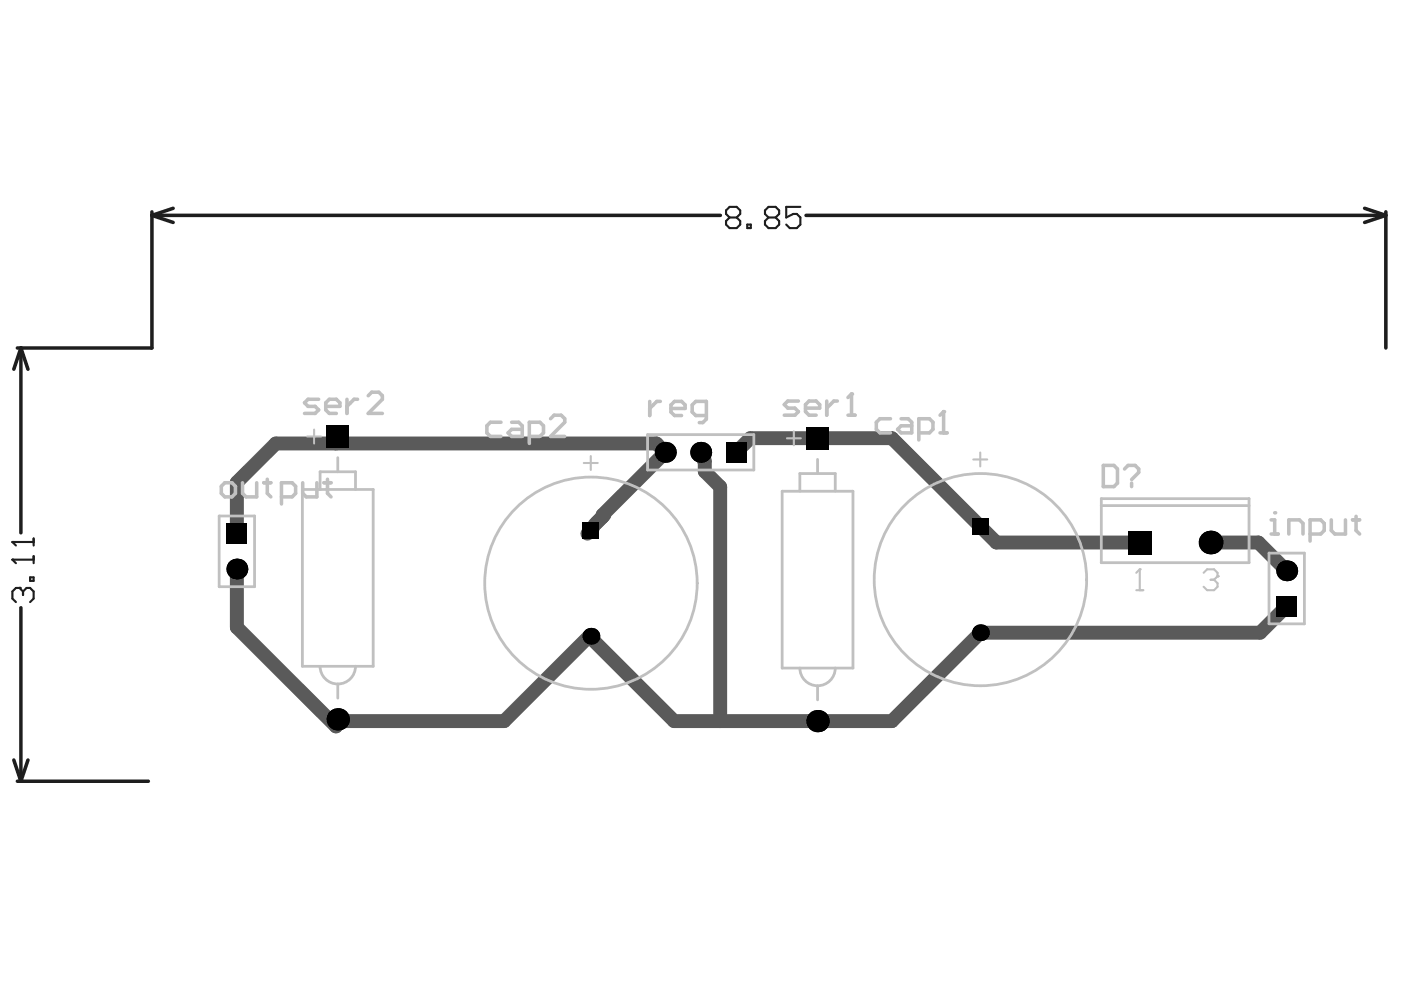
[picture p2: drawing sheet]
<svg xmlns="http://www.w3.org/2000/svg" width="297mm" height="210mm" viewBox="0 0 297 210" stroke-linecap="round" stroke-linejoin="round" font-family="sans-serif">
<path d="M139.2 94h-80.7l-8.3 8.3v10.9M141.1 95.9l-13.3 13.3v.4M149.4 97.8v2.2l3.3 3.2v49.7M159.1 92.9h30l22.1 22.1h30.5M125.7 112l-1.2 1.2M128.1 109.2l-2.1 2.1M256.7 115h10.1l6 6M50.2 120.6v12.4l21 21M272.8 128.5l-5.6 5.6h-59.3l-18.8 18.8h-46.2l-18-18-18 18h-33.7" fill="none" stroke="#5a5a5a" stroke-width="3"/>
<g fill="#000">
<circle cx="256.7" cy="115" r="2.51"/>
<circle cx="50.2" cy="120.6" r="2.21"/>
<circle cx="125.3" cy="134.9" r="1.77"/>
<circle cx="207.9" cy="134.1" r="1.77"/>
<circle cx="272.8" cy="121" r="2.21"/>
<circle cx="173.3" cy="152.9" r="2.36"/>
</g>
<g fill="#000">
<path d="M69.3 90.2h4.7v4.7h-4.7z" fill-rule="evenodd"/>
<path d="M171 90.5h4.7v4.8h-4.7z" fill-rule="evenodd"/>
<path d="M48 110.9h4.4v4.5h-4.4z" fill-rule="evenodd"/>
<path d="M123.5 110.6h3.6v3.6h-3.6z" fill-rule="evenodd"/>
<path d="M206.1 109.9h3.5v3.5h-3.5z" fill-rule="evenodd"/>
<path d="M239.1 112.5h5.1v5h-5.1z" fill-rule="evenodd"/>
<path d="M270.6 126.3h4.4v4.4h-4.4z" fill-rule="evenodd"/>
</g>
<g fill="none" stroke="#1e1e1e" stroke-width=".75">
<path d="M32.2 45.7l4.5 1.5M32.2 45.7h120.5M32.2 44.9v28.9h-28.5M36.7 44.2l-4.5 1.5M170.9 45.7h122.9M289.3 44.2l4.5 1.5M293.8 45.7l-4.5 1.5M293.8 44.9v28.9M4.4 73.8l1.5 4.5M4.4 73.8l-1.5 4.5M4.4 73.8v39.2M4.4 128.9v36.7"/>
<path d="M2.9 161.1l1.5 4.5M3.7 165.6h27.8M5.9 161.1l-1.5 4.5"/>
</g>
<path d="M154.7 46.1l-.8-.7v-.8l.8-.7h1.5l.7 .7v.8l-.7 .7M154.7 46.1l-.8 .8v.7l.8 .8h1.5l.7-.8v-.7l-.7-.8M154.7 46.1h1.5M158.4 47.6h.8v.8h-.8zM162.9 46.1l-.7-.7v-.8l.7-.7h1.5l.8 .7v.8l-.8 .7M162.9 46.1l-.7 .8v.7l.7 .8h1.5l.8-.8v-.7l-.8-.8M162.9 46.1h1.5M169.7 43.9h-3v2.2l1.5-.7h.7l.8 .7v1.5l-.8 .8h-1.5l-.7-.8M4.1 124.7h-.7l-.8 .7v1.5l.8 .8" fill="none" stroke="#1e1e1e" stroke-width=".45"/>
<circle cx="4.1" cy="124.7" r=".22" fill="#1e1e1e"/>
<path d="M2.6 118.7h4.5M7.1 117.9v1.5M4.1 124.7l.8 .7M4.9 125.4v.8M4.9 125.4l.7-.7h.8l.7 .7v1.5l-.7 .8M6.4 122.4h.7v.8h-.7z" fill="none" stroke="#1e1e1e" stroke-width=".45"/>
<circle cx="2.6" cy="118.7" r=".22" fill="#1e1e1e"/>
<path d="M2.6 118.7l.8 .7M2.6 114.9h4.5M7.1 114.2v1.5" fill="none" stroke="#1e1e1e" stroke-width=".45"/>
<circle cx="2.6" cy="114.9" r=".22" fill="#1e1e1e"/>
<path d="M2.6 114.9l.8 .8" fill="none" stroke="#1e1e1e" stroke-width=".45"/>
<g fill="#000">
<circle cx="256.7" cy="115" r="2.51"/>
<circle cx="50.2" cy="120.6" r="2.21"/>
<circle cx="125.3" cy="134.9" r="1.77"/>
<circle cx="207.9" cy="134.1" r="1.77"/>
<circle cx="272.8" cy="121" r="2.21"/>
<circle cx="173.3" cy="152.9" r="2.36"/>
</g>
<g fill="#000">
<path d="M69.3 90.2h4.7v4.7h-4.7z" fill-rule="evenodd"/>
<path d="M171 90.5h4.7v4.8h-4.7z" fill-rule="evenodd"/>
<path d="M48 110.9h4.4v4.5h-4.4z" fill-rule="evenodd"/>
<path d="M123.5 110.6h3.6v3.6h-3.6z" fill-rule="evenodd"/>
<path d="M206.1 109.9h3.5v3.5h-3.5z" fill-rule="evenodd"/>
<path d="M239.1 112.5h5.1v5h-5.1z" fill-rule="evenodd"/>
<path d="M270.6 126.3h4.4v4.4h-4.4z" fill-rule="evenodd"/>
</g>
<g fill="none" stroke="#c0c0c0" stroke-width=".59">
<path d="M71.6 97v3M137.3 99.7h22.5M137.3 92.2h22.5M173.3 97.4v3M46.5 109.4h7.5v15h-7.5zM64.1 103.8h15v37.5h-15zM67.9 100h7.5v3.8M165.8 104.2h15v37.4h-15zM169.6 104.2v-3.8h7.5v3.8M233.5 105.7h31.3v13.6h-31.3zM233.5 107.2h31.3M269.1 117.3h7.5v15h-7.5z"/>
<path d="M71.6 145v3M173.3 145.4v3"/>
</g>
<path d="M123.8 98.2h2.9M125.3 96.7v2.9M206.4 97.4h2.9M207.8 95.9v3M255.2 121.4l.7-.7h1.5l.7 .7v.8" fill="none" stroke="#c0c0c0" stroke-width=".44"/>
<circle cx="258.1" cy="122.2" r=".22" fill="#c0c0c0"/>
<path d="M240.9 125.1h1.5M241.7 120.7v4.4M256.7 122.9h.7M257.4 122.9l.7 .8v.7l-.7 .7h-1.5l-.7-.7M258.1 122.2l-.7 .7" fill="none" stroke="#c0c0c0" stroke-width=".44"/>
<circle cx="241.7" cy="120.7" r=".22" fill="#c0c0c0"/>
<path d="M65.1 92.6h3M66.6 91.1v2.9M166.8 92.9h3M168.3 91.5v2.9M241.7 120.7l-.8 .7" fill="none" stroke="#c0c0c0" stroke-width=".44"/>
<g fill="none" stroke="#c0c0c0" stroke-width=".59">
<path d="M67.9 141.3a3.8 3.8 0 0 0 3.7 3.7 3.8 3.8 0 0 0 3.8-3.7M169.6 141.6a3.8 3.8 0 0 0 3.7 3.8 3.8 3.8 0 0 0 3.8-3.8"/>
<circle cx="125.3" cy="123.6" r="22.5"/>
<circle cx="207.9" cy="122.9" r="22.5"/>
</g>
<g font-size="7.4" fill="#c0c0c0">
<text x="102.3" y="92.6">COcap2</text>
<text x="185.2" y="91.9">COcap1</text>
<text x="268.8" y="113.4">COinput</text>
</g>
<text font-size="7.1" fill="#c0c0c0" x="45.9" y="105.8">COoutput</text>
<g font-size="6" fill="#c0c0c0">
<text x="63.9" y="86.7">COser2</text>
<text x="136.9" y="88.8">COreg</text>
<text x="165.5" y="87.1">COser1</text>
<text x="233.2" y="102.2">COD?</text>
</g>
<text font-size="5.3" fill="#c0c0c0" x="138.3" y="97.2">PAreg03 PAreg02 PAreg01</text>
<text font-size="5.3" x="68.8" y="154">PAser202</text>
</svg>
